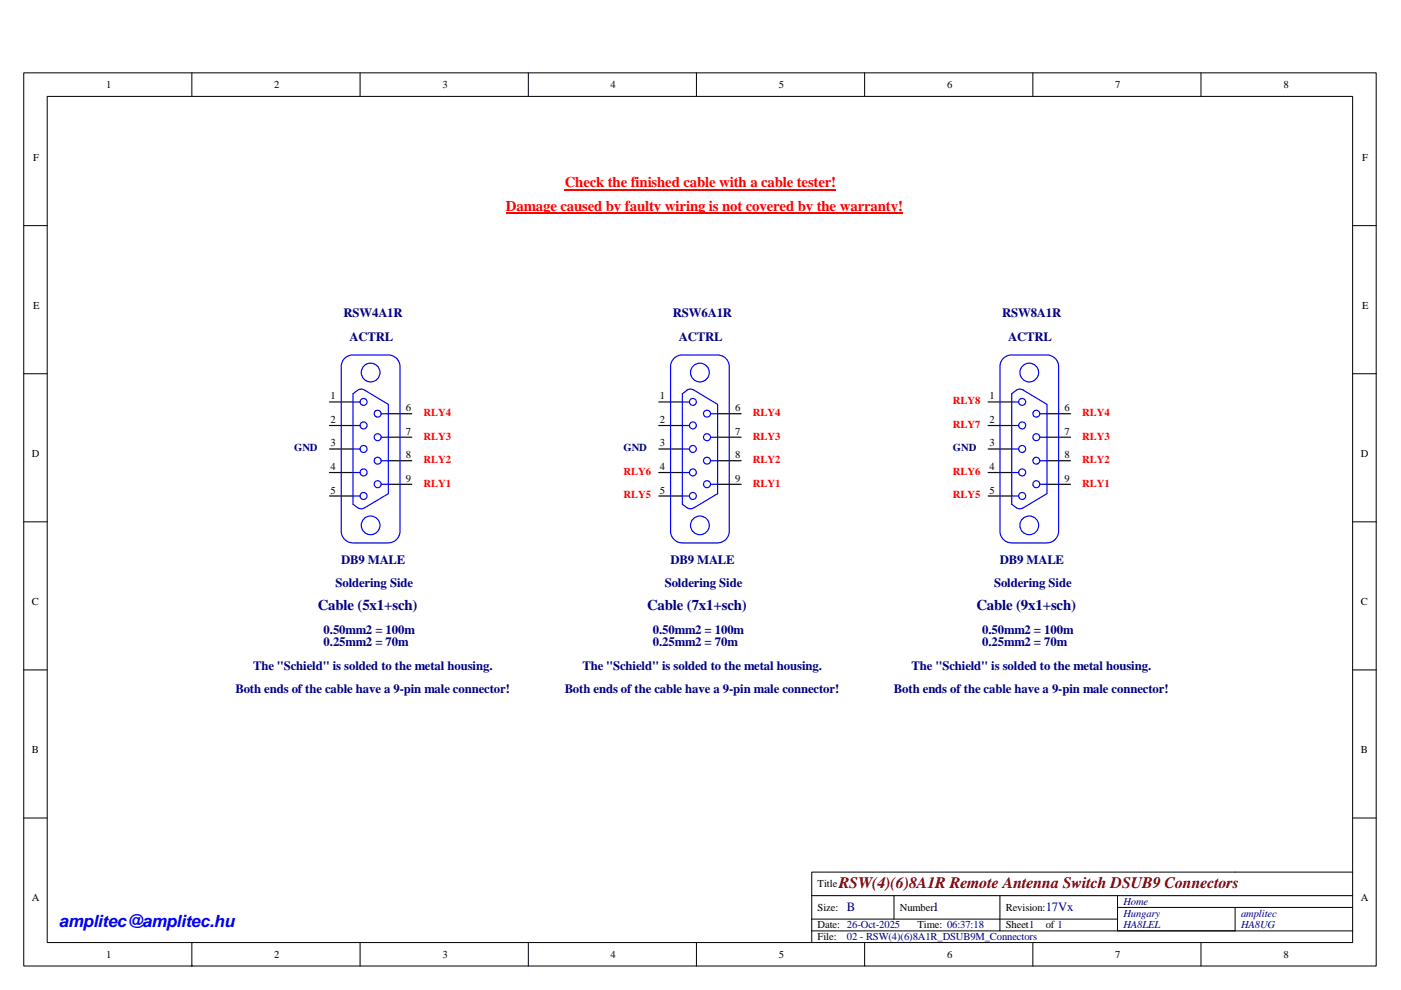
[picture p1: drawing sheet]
<svg xmlns="http://www.w3.org/2000/svg" width="297mm" height="210mm" viewBox="0 0 297 210" stroke-linecap="round" stroke-linejoin="round" font-family="sans-serif">
<g fill="none" stroke="#000" stroke-width=".21">
<path d="M5 15.5h286.8v189.4h-286.8zM40.7 15.5v4.9M76.3 15.5v4.9M112 15.5v4.9M147.7 15.5v4.9M183.3 15.5v4.9M219 15.5v4.9M254.6 15.5v4.9M10 20.4h276.8v179.5h-276.8zM5 47.9h5M286.8 47.9h5M5 79.3h5"/>
<path d="M286.8 79.3h5M5 110.7h5M286.8 110.7h5M5 142.1h5M286.8 142.1h5M5 173.5h5M286.8 173.5h5M40.7 199.9v5M76.3 199.9v5M112 199.9v5M147.7 199.9v5M172.1 190h114.7"/>
<path d="M172.1 197.4h114.7M172.1 194.9h64.8M183.3 199.9v5M189.5 190v4.9M212 190v7.4M219 199.9v5M236.9 190v7.4M236.9 192.5h49.9M254.6 199.9v5M261.9 192.5v4.9M286.8 185h-114.7v14.9"/>
</g>
<g fill="none" stroke="#000" stroke-width=".25">
<path d="M69.9 85.3h4.9M69.9 90.3h4.9M69.9 95.2h4.9M82.3 87.8h5M82.3 92.7h5M82.3 97.7h5M139.7 85.3h5M139.7 90.3h5M139.7 95.2h5M152.1 87.8h5M152.1 92.7h5M152.1 97.7h5"/>
<path d="M209.5 85.3h5M209.5 90.3h5M209.5 95.2h5M222 87.8h5M222 92.7h5M222 97.7h5M69.9 100.2h4.9M69.9 105.2h4.9M82.3 102.7h5M139.7 100.2h5M139.7 105.2h5M152.1 102.7h5"/>
<path d="M209.5 100.2h5M209.5 105.2h5M222 102.7h5"/>
</g>
<g fill="none" stroke="#00f" stroke-width=".25">
<path d="M73.3 75.8l1-.4 .5-.1h7.5a2.49 2.49 0 0 1 2.5 2.5v34.8a2.5 2.5 0 0 1-2.5 2.5h-7.5a2.48 2.48 0 0 1-2.5-2.5v-34.8a2.47 2.47 0 0 1 1-2zM143.1 75.8l1-.4 .5-.1h7.5a2.49 2.49 0 0 1 2.5 2.5v34.8a2.5 2.5 0 0 1-2.5 2.5h-7.5a2.48 2.48 0 0 1-2.4-2.5v-34.8a2.47 2.47 0 0 1 .9-2zM212.9 75.8l1-.4 .6-.1h7.5a2.49 2.49 0 0 1 2.4 2.5v34.8a2.5 2.5 0 0 1-2.4 2.5h-7.5a2.48 2.48 0 0 1-2.5-2.5v-34.8a2.47 2.47 0 0 1 .9-2zM74.8 95.2h1.5M74.8 90.3h1.5M74.8 85.3h1.5M80.8 92.7h1.5M80.8 97.7h1.5M80.8 87.8h1.5M144.7 95.2h1.5M144.7 90.3h1.5M144.7 85.3h1.5"/>
<path d="M147.1 82.8l-.7-.3a2.36 2.36 0 0 0-1.7 1v23.5l1 .7M147.2 82.8l4.9 3v18.9l-4.9 3M150.7 92.7h1.4M150.7 97.7h1.4M150.7 87.8h1.4M214.5 95.2h1.5M214.5 90.3h1.5M214.5 85.3h1.5M215.5 82.8l.7-.3 .8 .3M215.5 82.8l-1 .7v23.5l1 .7M217 82.8l5 3v18.9l-5 3M220.5 92.7h1.5"/>
<path d="M220.5 97.7h1.5M220.5 87.8h1.5M74.8 105.2h1.5M74.8 100.2h1.5M75.8 107.7l-1-.7v-23.5a2.42 2.42 0 0 1 1.8-1l.7 .3 5 3v18.9l-5 3M75.8 107.7l.8 .2 .7-.2M80.8 102.7h1.5M144.7 105.2h1.5M144.7 100.2h1.5M145.6 107.7l.8 .2 .7-.2M150.7 102.7h1.4M214.5 105.2h1.5"/>
<path d="M214.5 100.2h1.5M215.5 107.7l.7 .2 .8-.2M220.5 102.7h1.5"/>
<circle cx="78.6" cy="79" r="1.99"/>
<circle cx="148.4" cy="79" r="1.99"/>
<circle cx="218.2" cy="79" r="1.99"/>
<circle cx="77.1" cy="90.2" r=".74"/>
<circle cx="77.1" cy="95.2" r=".74"/>
<circle cx="77.1" cy="85.2" r=".74"/>
<circle cx="80.1" cy="92.7" r=".74"/>
<circle cx="80.1" cy="87.7" r=".74"/>
<circle cx="80.1" cy="97.7" r=".74"/>
<circle cx="146.9" cy="95.2" r=".74"/>
<circle cx="146.9" cy="90.2" r=".74"/>
<circle cx="146.9" cy="85.2" r=".73"/>
<circle cx="149.9" cy="92.7" r=".74"/>
<circle cx="149.9" cy="97.7" r=".74"/>
<circle cx="149.9" cy="87.7" r=".74"/>
<circle cx="216.7" cy="90.2" r=".74"/>
<circle cx="216.7" cy="95.2" r=".74"/>
<circle cx="216.7" cy="85.2" r=".74"/>
<circle cx="219.7" cy="92.7" r=".74"/>
<circle cx="219.7" cy="87.7" r=".73"/>
<circle cx="219.7" cy="97.7" r=".73"/>
<circle cx="77.1" cy="105.2" r=".74"/>
<circle cx="77.1" cy="100.2" r=".74"/>
<circle cx="78.6" cy="111.4" r="1.98"/>
<circle cx="80.1" cy="102.7" r=".74"/>
<circle cx="146.9" cy="100.2" r=".74"/>
<circle cx="146.9" cy="105.2" r=".74"/>
<circle cx="148.4" cy="111.4" r="1.99"/>
<circle cx="149.9" cy="102.7" r=".74"/>
<circle cx="216.7" cy="100.2" r=".74"/>
<circle cx="216.7" cy="105.2" r=".74"/>
<circle cx="218.2" cy="111.4" r="1.99"/>
<circle cx="219.7" cy="102.7" r=".74"/>
</g>
<path d="M107.3 45.2h84.1M119.7 40.2h57.6" fill="none" stroke="#f00" stroke-width=".3"/>
<text font-size="3.6" fill="#00f" x="12.5" y="196.7">amplitec@amplitec.hu</text>
<text font-size="3.4" fill="#800000" x="177.8" y="188.3">RSW(4)(6)8A1R Remote Antenna Switch DSUB9 Connectors</text>
<g font-size="3.2" fill="#f00">
<text x="119.7" y="39.7">Check the finished cable with a cable tester!</text>
<text x="107.3" y="44.7">Damage caused by faulty wiring is not covered by the warranty!</text>
</g>
<g font-size="3.2" fill="#000080">
<text x="67.4" y="129.5">Cable (5x1+sch)</text>
<text x="137.2" y="129.5">Cable (7x1+sch)</text>
<text x="207" y="129.5">Cable (9x1+sch)</text>
</g>
<g font-size="2.7" fill="#000080">
<text x="72.9" y="67.2">RSW4A1R</text>
<text x="142.7" y="67.2">RSW6A1R</text>
<text x="212.5" y="67.2">RSW8A1R</text>
<text x="74.1" y="72.2">ACTRL</text>
<text x="143.9" y="72.2">ACTRL</text>
<text x="213.7" y="72.2">ACTRL</text>
<text x="72.3" y="119.6">DB9 MALE</text>
<text x="142.2" y="119.6">DB9 MALE</text>
<text x="212" y="119.6">DB9 MALE</text>
<text x="71.1" y="124.6">Soldering Side</text>
<text x="140.9" y="124.6">Soldering Side</text>
<text x="210.8" y="124.6">Soldering Side</text>
<text x="68.6" y="137">0.25mm2 = 70m</text>
<text x="68.6" y="134.5">0.50mm2 = 100m</text>
<text x="138.4" y="137">0.25mm2 = 70m</text>
<text x="138.4" y="134.5">0.50mm2 = 100m</text>
<text x="208.3" y="137">0.25mm2 = 70m</text>
<text x="208.3" y="134.5">0.50mm2 = 100m</text>
<text x="53.7" y="142">The &quot;Schield&quot; is solded to the metal housing.</text>
<text x="123.5" y="142">The &quot;Schield&quot; is solded to the metal housing.</text>
<text x="193.3" y="142">The &quot;Schield&quot; is solded to the metal housing.</text>
<text x="49.9" y="147">Both ends of the cable have a 9-pin male connector!</text>
<text x="119.7" y="147">Both ends of the cable have a 9-pin male connector!</text>
<text x="189.5" y="147">Both ends of the cable have a 9-pin male connector!</text>
<text x="179.6" y="193.3">B</text>
<text x="197.8" y="193.3">1</text>
<text x="221.7" y="193.3">17Vx</text>
</g>
<g font-size="2.3">
<text x="22.5" y="18.7">1</text>
<text x="58.1" y="18.7">2</text>
<text x="93.8" y="18.7">3</text>
<text x="129.5" y="18.7">4</text>
<text x="165.1" y="18.7">5</text>
<text x="200.8" y="18.7">6</text>
<text x="236.4" y="18.7">7</text>
<text x="272.1" y="18.7">8</text>
<text x="7" y="34.1">F</text>
<text x="288.8" y="34.1">F</text>
<text x="7" y="65.5">E</text>
<text x="288.8" y="65.5">E</text>
<text x="70.1" y="84.7">1</text>
<text x="70.1" y="89.7">2</text>
<text x="86.1" y="87.2">6</text>
<text x="139.9" y="84.7">1</text>
<text x="139.9" y="89.7">2</text>
<text x="155.9" y="87.2">6</text>
<text x="209.8" y="84.7">1</text>
<text x="209.8" y="89.7">2</text>
<text x="225.7" y="87.2">6</text>
<text x="70.1" y="94.7">3</text>
<text x="86.1" y="92.2">7</text>
<text x="139.9" y="94.7">3</text>
<text x="155.9" y="92.2">7</text>
<text x="209.8" y="94.7">3</text>
<text x="225.7" y="92.2">7</text>
<text x="6.8" y="96.9">D</text>
<text x="70.1" y="99.7">4</text>
<text x="86.1" y="97.2">8</text>
<text x="139.9" y="99.7">4</text>
<text x="155.9" y="97.2">8</text>
<text x="209.8" y="99.7">4</text>
<text x="225.7" y="97.2">8</text>
<text x="288.5" y="96.9">D</text>
<text x="70.1" y="104.7">5</text>
<text x="86.1" y="102.2">9</text>
<text x="139.9" y="104.7">5</text>
<text x="155.9" y="102.2">9</text>
<text x="209.8" y="104.7">5</text>
<text x="225.7" y="102.2">9</text>
<text x="6.8" y="128.4">C</text>
<text x="288.5" y="128.4">C</text>
<text x="6.8" y="159.8">B</text>
<text x="288.5" y="159.8">B</text>
<text x="6.8" y="191.2">A</text>
<text x="173.4" y="188.2">Title</text>
<text x="288.5" y="191.2">A</text>
<text x="173.4" y="193.2">Size:</text>
<text x="173.4" y="196.9">Date: 26-Oct-2025</text>
<text x="190.8" y="193.2">Number:</text>
<text x="194.5" y="196.9">Time: 06:37:18</text>
<text x="213.3" y="193.2">Revision:</text>
<text x="213.3" y="196.9">Sheet1</text>
<text x="221.7" y="196.9">of 1</text>
<text x="22.5" y="203.2">1</text>
<text x="58.1" y="203.2">2</text>
<text x="93.8" y="203.2">3</text>
<text x="129.5" y="203.2">4</text>
<text x="165.1" y="203.2">5</text>
<text x="173.4" y="199.4">File:</text>
<text x="200.8" y="203.2">6</text>
<text x="236.4" y="203.2">7</text>
<text x="272.1" y="203.2">8</text>
</g>
<g font-size="2.3" fill="#f00">
<text x="89.8" y="88.3">RLY4</text>
<text x="159.6" y="88.3">RLY4</text>
<text x="202" y="85.8">RLY8</text>
<text x="229.4" y="88.3">RLY4</text>
<text x="89.8" y="93.3">RLY3</text>
<text x="159.6" y="93.3">RLY3</text>
<text x="202" y="90.8">RLY7</text>
<text x="229.4" y="93.3">RLY3</text>
<text x="89.8" y="98.2">RLY2</text>
<text x="132.2" y="100.7">RLY6</text>
<text x="159.6" y="98.2">RLY2</text>
<text x="202" y="100.7">RLY6</text>
<text x="229.4" y="98.2">RLY2</text>
<text x="89.8" y="103.2">RLY1</text>
<text x="132.2" y="105.7">RLY5</text>
<text x="159.6" y="103.2">RLY1</text>
<text x="202" y="105.7">RLY5</text>
<text x="229.4" y="103.2">RLY1</text>
</g>
<g font-size="2.3" fill="#000080">
<text x="62.4" y="95.8">GND</text>
<text x="132.2" y="95.8">GND</text>
<text x="202" y="95.8">GND</text>
<text x="238.2" y="191.9">Home</text>
<text x="238.2" y="194.4">Hungary</text>
<text x="238.2" y="196.9">HA8LEL</text>
<text x="263.1" y="194.4">amplitec</text>
<text x="263.1" y="196.9">HA8UG</text>
<text x="179.6" y="199.4">02 - RSW(4)(6)8A1R_DSUB9M_Connectors</text>
</g>
</svg>
